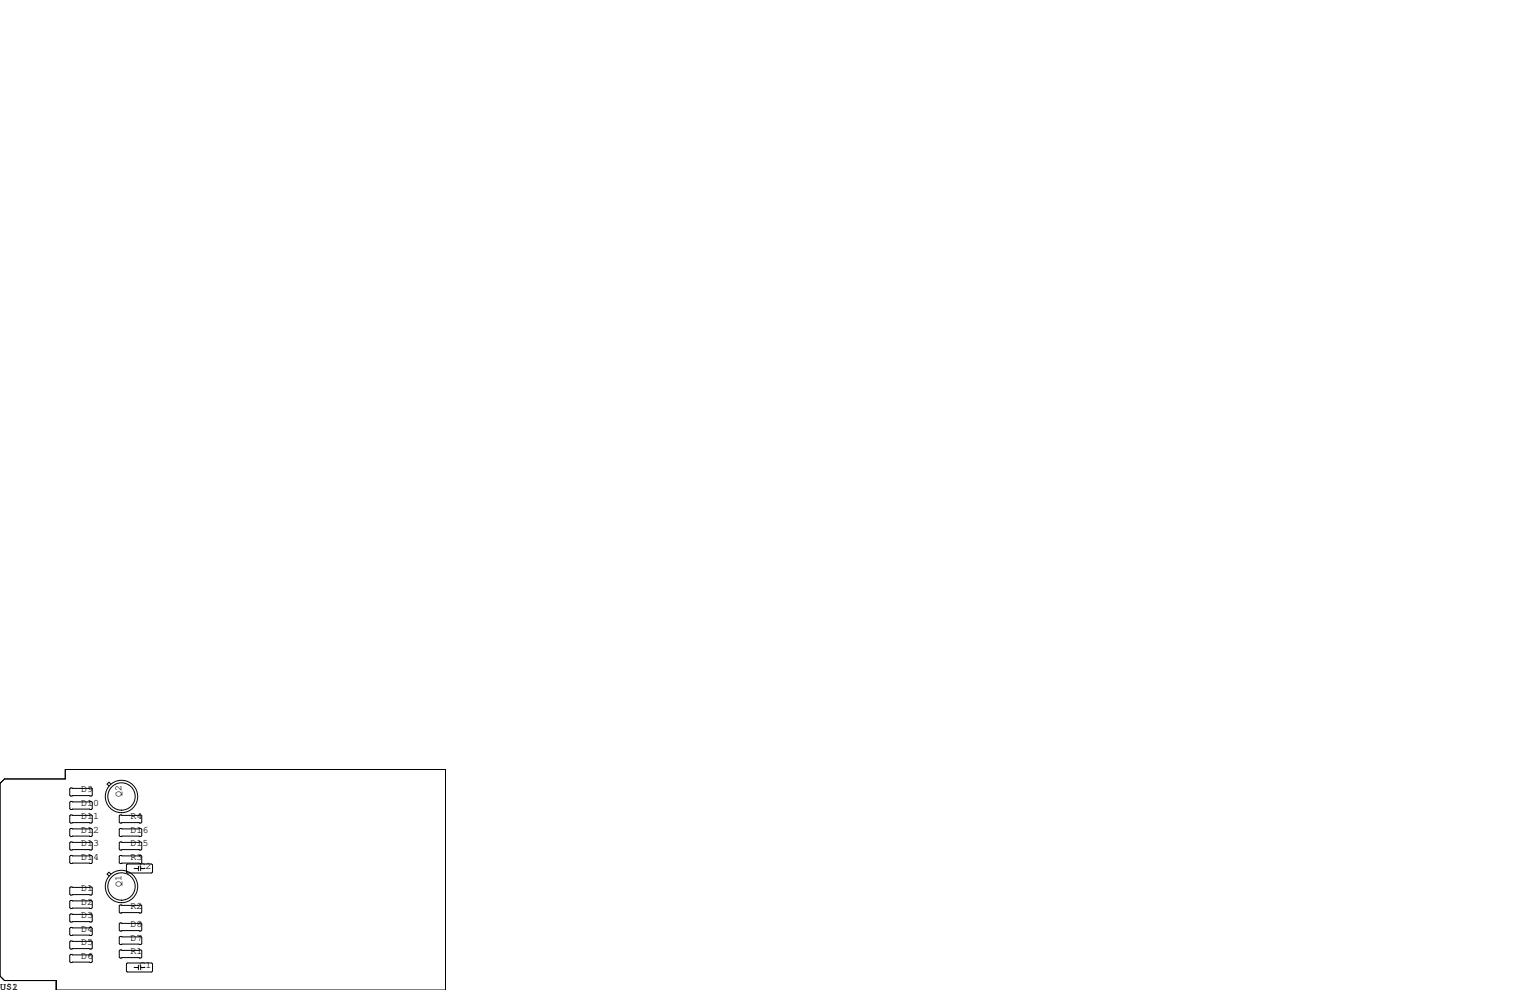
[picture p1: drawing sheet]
<svg xmlns="http://www.w3.org/2000/svg" width="432mm" height="279mm" viewBox="0 0 432 279" stroke-linecap="round" stroke-linejoin="round" font-family="sans-serif">
<g fill="none" stroke="#000" stroke-width=".28">
<path d="M0 221.1l1.3-1.3h17.1v-2.6h107.3v62.2h-109.8v-2.7h-14.6l-1.3-1.2zM19.9 222.4h5.9l.2 .2v1.8l-.2 .3h-5.9l-.2-.3v-1.8zM19.9 226.2h5.9l.2 .2v1.8l-.2 .3h-5.9l-.2-.3v-1.8zM19.9 230h5.9l.2 .3v1.7l-.2 .3h-5.9l-.2-.3v-1.7zM19.9 233.8h5.9l.2 .3v1.7l-.2 .3h-5.9l-.2-.3v-1.7zM19.9 237.6h5.9l.2 .3v1.7l-.2 .3h-5.9l-.2-.3v-1.7zM31.3 221.3l-.5-.5-.6 .5 .6 .5M33.9 230h5.9l.2 .3v1.7l-.2 .3h-5.9l-.2-.3v-1.7zM33.9 233.8h5.9l.2 .3v1.7l-.2 .3h-5.9l-.2-.3v-1.7zM33.9 237.6h5.9l.2 .3v1.7l-.2 .3h-5.9l-.2-.3v-1.7zM19.9 250.3h5.9l.2 .3v1.7l-.2 .3h-5.9l-.2-.3v-1.7zM19.9 241.4h5.9l.2 .3v1.8l-.2 .2h-5.9l-.2-.2v-1.8z"/>
<path d="M19.9 254.1h5.9l.2 .3v1.8l-.2 .2h-5.9l-.2-.2v-1.8zM19.9 257.9h5.9l.2 .3v1.8l-.2 .2h-5.9l-.2-.2v-1.8zM31.3 246.7l-.5-.5-.6 .5 .6 .5M33.9 255.4h5.9l.2 .3v1.7l-.2 .3h-5.9l-.2-.3v-1.7zM33.9 241.4h5.9l.2 .3v1.8l-.2 .2h-5.9l-.2-.2v-1.8zM35.9 243.8h6.9l.3 .3v2l-.3 .3h-6.9l-.2-.3v-2zM37.8 245.1h1.3M39.1 244.5v1.2M39.7 244.5v1.2M39.7 245.1h1.2M19.9 261.7h5.9l.2 .3v1.8l-.2 .2h-5.9l-.2-.2v-1.8zM19.9 265.6h5.9l.2 .2v1.8l-.2 .2h-5.9l-.2-.2v-1.8z"/>
<path d="M19.9 269.4h5.9l.2 .2v1.8l-.2 .3h-5.9l-.2-.3v-1.8zM33.9 264.3h5.9l.2 .2v1.8l-.2 .3h-5.9l-.2-.3v-1.8zM33.9 268.1h5.9l.2 .3v1.7l-.2 .3h-5.9l-.2-.3v-1.7zM33.9 260.5h5.9l.2 .2v1.8l-.2 .3h-5.9l-.2-.3v-1.8zM35.7 272l.2-.2h6.9l.3 .2v2.1l-.3 .2h-6.9l-.2-.2zM37.8 273h1.3M39.1 272.4v1.3M39.7 273h1.2M39.7 272.4v1.3"/>
<circle cx="34.3" cy="224.8" r="4.6"/>
<circle cx="34.3" cy="224.8" r="3.9"/>
<circle cx="34.3" cy="250.2" r="4.6"/>
<circle cx="34.3" cy="250.2" r="3.9"/>
</g>
<g font-size="2.8">
<text x="22.9" y="223.5">D9</text>
<text x="22.9" y="227.3">D10</text>
<text x="34.3" y="224.8" transform="rotate(-90 34.3 224.8)">Q2</text>
<text x="22.9" y="231.1">D11</text>
<text x="36.8" y="231.1">R4</text>
<text x="22.9" y="234.9">D12</text>
<text x="22.9" y="238.8">D13</text>
<text x="36.8" y="238.8">D15</text>
<text x="36.8" y="234.9">D16</text>
<text x="22.9" y="242.6">D14</text>
<text x="36.8" y="242.6">R3</text>
<text x="39.4" y="245.1">C2</text>
<text x="22.9" y="251.5">D1</text>
<text x="34.3" y="250.2" transform="rotate(-90 34.3 250.2)">Q1</text>
<text x="22.9" y="255.3">D2</text>
<text x="36.8" y="256.5">R2</text>
<text x="22.9" y="259.1">D3</text>
<text x="22.9" y="262.9">D4</text>
<text x="36.8" y="261.6">D8</text>
<text x="22.9" y="266.7">D5</text>
<text x="36.8" y="269.2">R1</text>
<text x="36.8" y="265.4">D7</text>
<text x="22.9" y="270.5">D6</text>
<text x="39.4" y="273">C1</text>
<text x="0" y="279.4">U$1</text>
<text x="3.4" y="279.4">2</text>
</g>
</svg>
